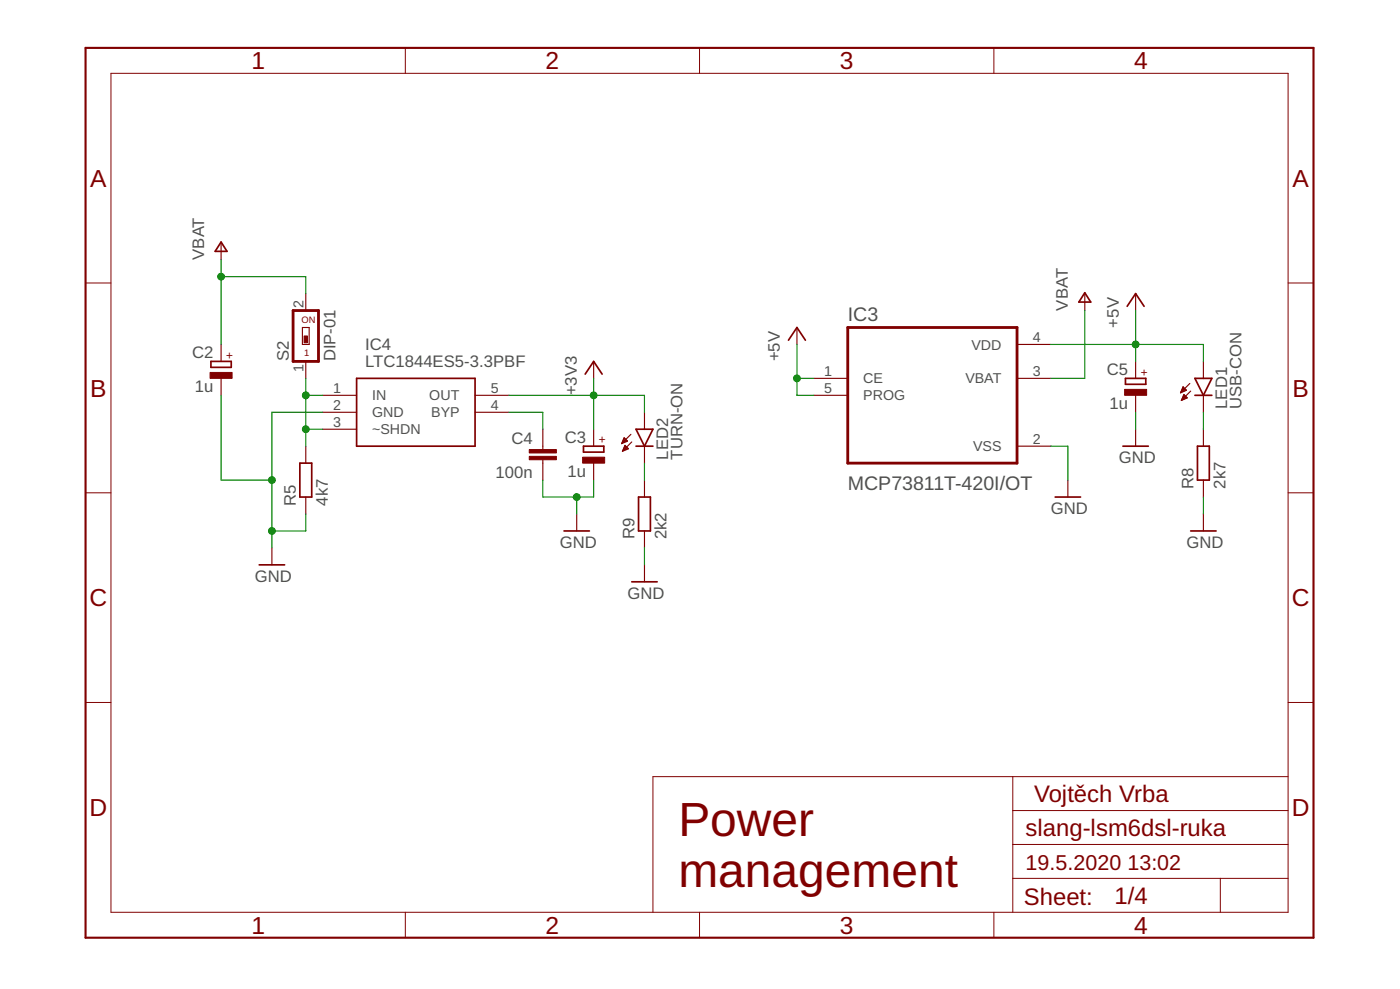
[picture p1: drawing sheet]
<svg xmlns="http://www.w3.org/2000/svg" width="210mm" height="148mm" viewBox="0 0 210 148" stroke-linecap="round" stroke-linejoin="round" font-family="sans-serif">
<path d="M43.9 46.5h3.9v7.6h-3.9zM127.1 49.1h25.4v20.3h-25.4z" fill="none" stroke="#800000" stroke-width=".42"/>
<g fill="none" stroke="#800000" stroke-width=".17">
<path d="M33.1 36.4v2.5M33.1 51.6v2.5M33.1 56.7v2.5M45.3 49.1h1.1v2.5h-1.1zM45.8 44v2.5M45.8 54.1v2.6M48.4 59.2h5.1M71.2 59.2h5.1M89 54.1v2.6M119.5 49.1v2.5M122 56.7h5.1M122 59.2h5.1"/>
<path d="M152.5 56.7h5.1M152.5 51.6h5.1M162.6 44v2.5M170.3 44v2.5M170.3 54.1v2.6M170.3 59.2v2.6M177 58.8h.1M177.1 58.7h.3M177.1 58.6h.6M177.2 58.4h.7M177.2 59.9h.1M177.2 59.8h.4"/>
<path d="M177.2 58.3h.6M177.3 58.2h.3M177.3 59.6h.6M177.3 59.5h.6M177.3 58.1h.2M177.4 58l.5 .5-.9 .3zM177.4 58h.1M177.4 59.4h.4M177.4 59.3h.3M177.5 59.2h.1M177.5 59.1l.5 .5-.9 .4zM178.4 57.4l-1.4 1.4"/>
<path d="M178.5 58.6l-1.4 1.4M180.4 54.1v2.6M180.4 59.2v2.6M45.8 66.8v2.6M45.8 74.5v2.5M48.4 61.8h5.1M48.4 64.3h5.1M71.2 61.8h5.1M81.4 64.3v3.1M81.4 68.9v3M86.5 77v2.5M89 64.3v2.5"/>
<path d="M89 69.4v2.5M93.2 66.4h.1M93.3 66.3h.3M93.3 66.2h.6M93.4 67.5h.2M93.4 66h.7M93.4 65.9h.5M93.4 67.4h.5M93.5 65.8h.3M93.5 67.2h.6M93.5 65.7h.2M93.5 67.1h.6"/>
<path d="M93.6 65.6l.5 .5-.9 .4zM93.6 67h.4M93.6 66.9h.3M93.7 66.8h.1M93.7 66.7l.5 .5-.9 .4zM94.6 65.1l-1.4 1.4M94.7 66.2l-1.4 1.4M96.6 61.8v2.5M96.6 66.8v2.6M96.6 71.9v2.6M96.6 79.5v2.6M152.5 66.8h5.1"/>
<path d="M160.1 71.9v2.6M170.3 64.3v2.5M180.4 64.3v2.5M180.4 71.9v2.6M180.4 77v2.5M40.8 82.1v2.5M96.6 84.6v2.6"/>
</g>
<g fill="none" stroke="#800000" stroke-width=".25">
<path d="M33.1 36.3l.9 1.4h-1.7zM31.6 54.1h3.1v.9h-3.1zM53.5 56.7h17.7v10.1h-17.7zM87.7 56l1.3-1.9 1.3 1.9M118.2 51l1.3-1.9 1.3 1.9M162.6 43.9l.9 1.4h-1.7zM168.7 56.7h3.1v.9h-3.1zM169 45.9l1.3-1.9 1.2 1.9M179.2 56.7h2.5l-1.3 2.5zM179.2 59.2h2.5M45 69.4h1.7v5.1h-1.7zM84.6 79.5h3.8"/>
<path d="M87.5 66.8h3v.9h-3zM95.4 66.8h2.5M95.4 64.3h2.5l-1.3 2.5zM95.7 74.5h1.8v5h-1.8zM158.2 74.5h3.8M168.4 66.8h3.8M178.5 79.5h3.8M179.5 66.8h1.8v5.1h-1.8zM38.9 84.6h3.8M94.7 87.2h3.8"/>
</g>
<g fill="#800000" stroke="#800000" stroke-width=".15">
<path d="M31.5 55.8h3.3v.9h-3.3z"/>
<path d="M87.4 68.5h3.3v.9h-3.3z"/>
<path d="M79.4 68.4h4v.5h-4z"/>
<path d="M79.4 67.4h4v.5h-4z"/>
<path d="M168.6 58.3h3.3v.9h-3.3z"/>
<path d="M45.6 50.3h.5v1.1h-.5z"/>
</g>
<g fill="none" stroke="#800000" stroke-width=".15">
<path d="M16.6 11h176.5v125.7h-176.5zM60.8 7.2v3.8M104.9 7.2v3.8M149 7.2v3.8M12.8 42.4h3.8M193.1 42.4h3.8M12.8 73.8h3.8M193.1 73.8h3.8M12.8 105.2h3.8M151.8 116.4v20.3M193.1 116.4h-95.2v20.3M193.1 105.2h3.8"/>
<path d="M60.8 136.7v3.8M104.9 136.7v3.8M149 136.7v3.8M151.8 131.6h41.3M151.8 126.5h41.3M151.8 121.4h41.3M183 131.6v5.1"/>
</g>
<path d="M12.8 7.2h184.1v133.3h-184.1z" fill="none" stroke="#800000" stroke-width=".32"/>
<g fill="none" stroke="#008000" stroke-width=".17">
<path d="M33.1 38.9v12.7M33.1 59.2v12.7h7.7M33.1 41.4h12.7v2.6M45.8 59.2h2.6M45.8 56.7v10.1M76.3 59.2h20.3v2.6M89 56.7v7.6M119.5 51.6v7.6h2.5M119.5 56.7h2.5M157.6 51.6h22.8v2.5M162.6 46.5v10.2h-5M170.3 46.5v7.6"/>
<path d="M45.8 77v2.5h-5M45.8 64.3h2.6M48.4 61.8h-7.6v20.3M76.3 61.8h5.1v2.5M81.4 71.9v2.6h7.6v-2.6M86.5 74.5v2.5M96.6 69.4v2.5M157.6 66.8h2.5v5.1M170.3 61.8v2.5M180.4 61.8v2.5M180.4 74.5v2.5M96.6 82.1v2.5"/>
</g>
<g fill="#008000" stroke="#008000" stroke-width=".15">
<circle cx="89" cy="59.2" r=".51"/>
<circle cx="170.3" cy="51.6" r=".51"/>
<circle cx="119.5" cy="56.7" r=".51"/>
<circle cx="40.8" cy="71.9" r=".51"/>
<circle cx="40.8" cy="79.5" r=".51"/>
<circle cx="86.5" cy="74.5" r=".51"/>
<circle cx="33.1" cy="41.4" r=".51"/>
<circle cx="45.8" cy="64.3" r=".51"/>
<circle cx="45.8" cy="59.2" r=".51"/>
</g>
<g font-size="7.2" fill="#800000">
<text x="101.7" y="125.2">Power</text>
<text x="101.7" y="132.9">management</text>
</g>
<g font-size="3.7" fill="#800000">
<text x="37.7" y="10.4">1</text>
<text x="81.8" y="10.4">2</text>
<text x="125.9" y="10.4">3</text>
<text x="170" y="10.4">4</text>
<text x="13.5" y="28">A</text>
<text x="193.8" y="28">A</text>
<text x="13.5" y="59.4">B</text>
<text x="193.8" y="59.4">B</text>
<text x="13.4" y="90.8">C</text>
<text x="193.7" y="90.8">C</text>
<text x="13.4" y="122.3">D</text>
<text x="193.7" y="122.3">D</text>
<text x="37.7" y="139.9">1</text>
<text x="81.8" y="139.9">2</text>
<text x="125.9" y="139.9">3</text>
<text x="170" y="139.9">4</text>
</g>
<g font-size="3.6" fill="#800000">
<text x="153.8" y="125.2">slang-lsm6dsl-ruka</text>
<text x="155" y="120.2">Vojtěch Vrba</text>
<text x="153.5" y="135.5">Sheet:</text>
<text x="167.1" y="135.4">1/4</text>
</g>
<g font-size="3.2" fill="#800000">
<text x="153.8" y="130.3">19.5.2020</text>
<text x="169" y="130.3">13:02</text>
</g>
<g font-size="2.9" fill="#505050">
<text x="127.1" y="48.1">IC3</text>
<text x="127.1" y="73.4">MCP73811T-420I/OT</text>
</g>
<g font-size="2.5" fill="#505050">
<text x="30.6" y="38.9" transform="rotate(-90 30.6 38.9)">VBAT</text>
<text x="160.1" y="46.5" transform="rotate(-90 160.1 46.5)">VBAT</text>
<text x="28.8" y="53.7">C2</text>
<text x="54.7" y="52.5">IC4</text>
<text x="167.7" y="49.1" transform="rotate(-90 167.7 49.1)">+5V</text>
<text x="29.2" y="58.7">1u</text>
<text x="43.3" y="54.2" transform="rotate(-90 43.3 54.2)">S2</text>
<text x="50.3" y="54.2" transform="rotate(-90 50.3 54.2)">DIP-01</text>
<text x="54.7" y="55">LTC1844ES5-3.3PBF</text>
<text x="86.5" y="59.2" transform="rotate(-90 86.5 59.2)">+3V3</text>
<text x="116.9" y="54.2" transform="rotate(-90 116.9 54.2)">+5V</text>
<text x="165.9" y="56.2">C5</text>
<text x="166.3" y="61.3">1u</text>
<text x="184" y="61.3" transform="rotate(-90 184 61.3)">LED1</text>
<text x="186.1" y="61.3" transform="rotate(-90 186.1 61.3)">USB-CON</text>
<text x="74.3" y="71.5">100n</text>
<text x="76.7" y="66.5">C4</text>
<text x="84.7" y="66.4">C3</text>
<text x="85.1" y="71.4">1u</text>
<text x="100.2" y="68.9" transform="rotate(-90 100.2 68.9)">LED2</text>
<text x="102.3" y="68.9" transform="rotate(-90 102.3 68.9)">TURN-ON</text>
<text x="167.7" y="69.4">GND</text>
<text x="44.3" y="75.7" transform="rotate(-90 44.3 75.7)">R5</text>
<text x="49.1" y="75.7" transform="rotate(-90 49.1 75.7)">4k7</text>
<text x="157.6" y="77">GND</text>
<text x="178.9" y="73.2" transform="rotate(-90 178.9 73.2)">R8</text>
<text x="183.7" y="73.2" transform="rotate(-90 183.7 73.2)">2k7</text>
<text x="83.9" y="82.1">GND</text>
<text x="95.1" y="80.8" transform="rotate(-90 95.1 80.8)">R9</text>
<text x="99.9" y="80.8" transform="rotate(-90 99.9 80.8)">2k2</text>
<text x="177.9" y="82.1">GND</text>
<text x="38.2" y="87.2">GND</text>
<text x="94.1" y="89.7">GND</text>
</g>
<g font-size="2.1" fill="#505050">
<text x="45.5" y="46.2" transform="rotate(-90 45.5 46.2)">2</text>
<text x="145.7" y="52.4">VDD</text>
<text x="154.8" y="51.3">4</text>
<text x="45.5" y="55.7" transform="rotate(-90 45.5 55.7)">1</text>
<text x="49.9" y="58.9">1</text>
<text x="55.8" y="60">IN</text>
<text x="64.4" y="60">OUT</text>
<text x="73.6" y="58.9">5</text>
<text x="123.6" y="56.3">1</text>
<text x="123.6" y="58.9">5</text>
<text x="129.4" y="57.5">CE</text>
<text x="129.4" y="60">PROG</text>
<text x="144.7" y="57.5">VBAT</text>
<text x="154.8" y="56.3">3</text>
<text x="49.9" y="61.4">2</text>
<text x="49.9" y="64">3</text>
<text x="55.8" y="62.5">GND</text>
<text x="55.8" y="65.1">~SHDN</text>
<text x="64.7" y="62.5">BYP</text>
<text x="73.6" y="61.4">4</text>
<text x="145.9" y="67.6">VSS</text>
<text x="154.8" y="66.5">2</text>
</g>
<g font-size="1.8" fill="#800000">
<text x="35" y="53.7" transform="rotate(-90 35 53.7)">+</text>
<text x="172.1" y="56.3" transform="rotate(-90 172.1 56.3)">+</text>
<text x="90.9" y="66.4" transform="rotate(-90 90.9 66.4)">+</text>
</g>
<g font-size="1.4" fill="#800000">
<text x="45.2" y="48.4">ON</text>
<text x="45.6" y="53.3">1</text>
</g>
</svg>
